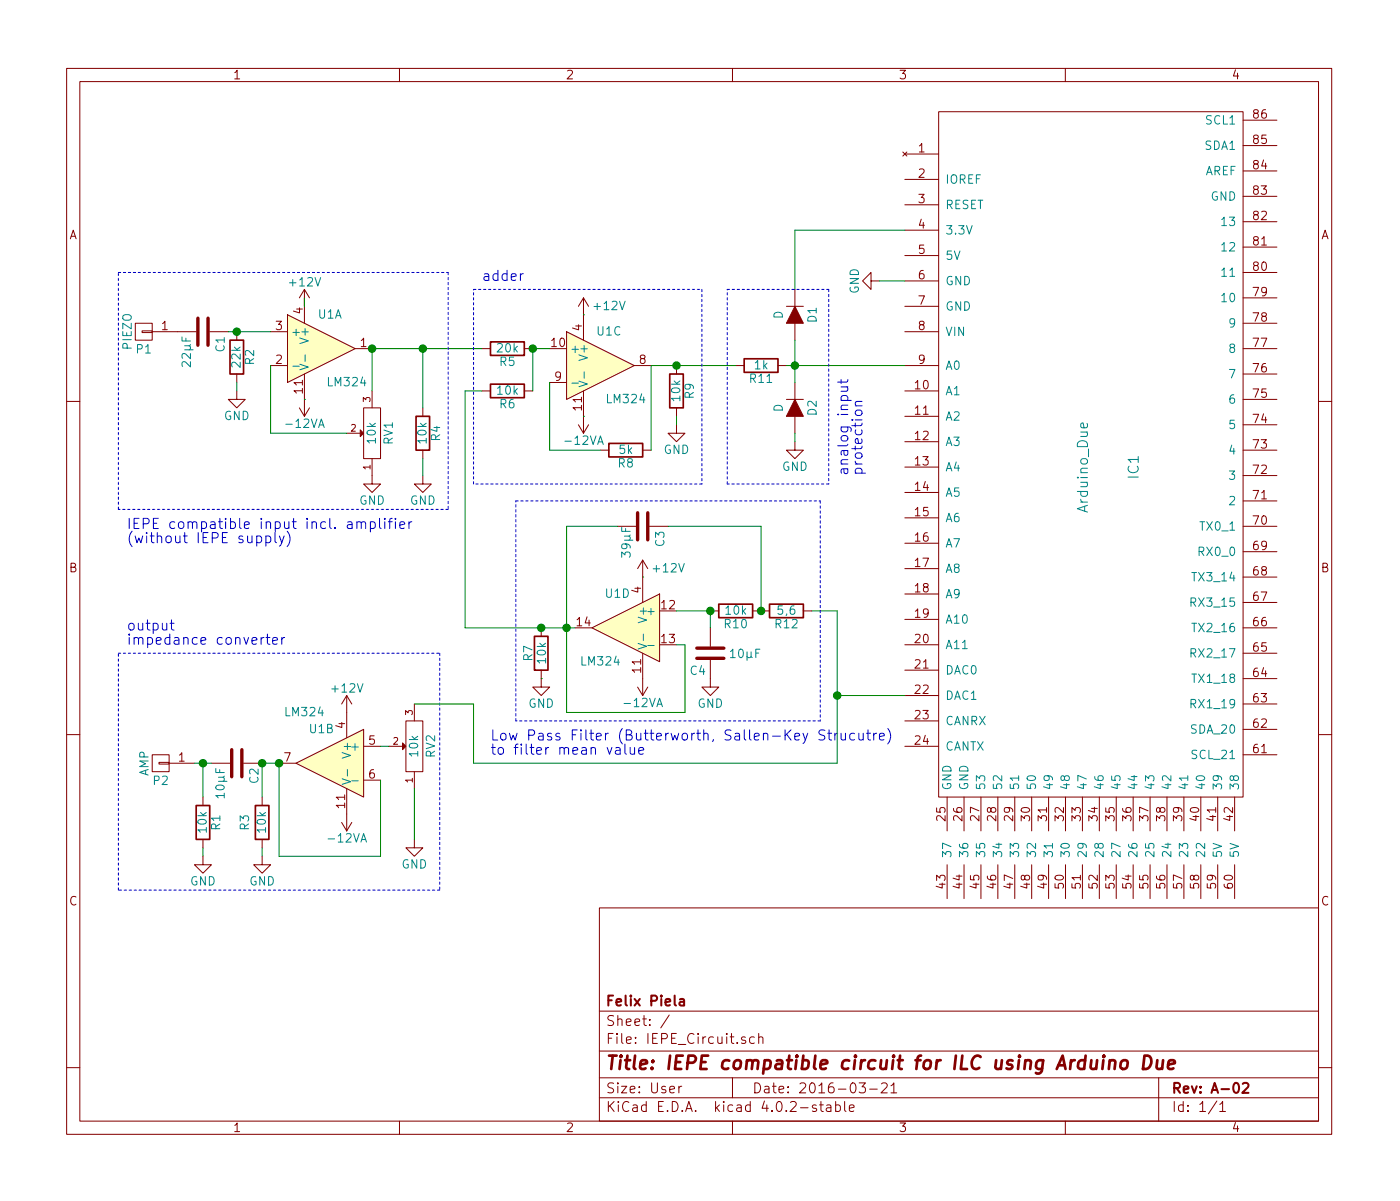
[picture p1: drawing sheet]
EESchema Schematic File Version 2
LIBS:power
LIBS:device
LIBS:transistors
LIBS:conn
LIBS:linear
LIBS:regul
LIBS:74xx
LIBS:cmos4000
LIBS:adc-dac
LIBS:memory
LIBS:xilinx
LIBS:microcontrollers
LIBS:dsp
LIBS:microchip
LIBS:analog_switches
LIBS:motorola
LIBS:texas
LIBS:intel
LIBS:audio
LIBS:interface
LIBS:digital-audio
LIBS:philips
LIBS:display
LIBS:cypress
LIBS:siliconi
LIBS:opto
LIBS:atmel
LIBS:contrib
LIBS:valves
LIBS:Arduino
LIBS:IEPE_Circuit-cache
EELAYER 25 0
EELAYER END
$Descr User 8268 7087
encoding utf-8
Sheet 1 1
Title "IEPE compatible circuit for ILC using Arduino Due"
Date "2016-03-21"
Rev "A-02"
Comp "Felix Piela"
Comment1 ""
Comment2 ""
Comment3 ""
Comment4 ""
$EndDescr
$Comp
L Arduino_Due IC1
U 1 1
P 6450 2800
F 0 "IC1" H 6400 3050 60  0000 C CNN
F 1 "Arduino_Due" H 6400 2750 60  0000 C CNN
F 2 "" H 6400 2500 60  0000 C CNN
F 3 "" H 6400 2500 60  0000 C CNN
	1    6450 2800
	0    1    1    0   
$EndComp
$Comp
L CONN_01X01 P1
U 1 1
P 850 1950
F 0 "P1" H 850 2050 50  0000 C CNN
F 1 "PIEZO" V 950 1950 50  0000 C CNN
F 2 "" H 850 1950 50  0000 C CNN
F 3 "" H 850 1950 50  0000 C CNN
	1    850  1950
	-1   0    0    1   
$EndComp
$Comp
L C C1
U 1 1
P 1200 1950
F 0 "C1" H 1225 2050 50  0000 L CNN
F 1 "22µF" H 1225 1850 50  0000 L CNN
F 2 "" H 1238 1800 50  0000 C CNN
F 3 "" H 1200 1950 50  0000 C CNN
	1    1200 1950
	0    1    1    0   
$EndComp
$Comp
L R R2
U 1 1
P 1400 2100
F 0 "R2" V 1480 2100 50  0000 C CNN
F 1 "22k" V 1400 2100 50  0000 C CNN
F 2 "" V 1330 2100 50  0000 C CNN
F 3 "" H 1400 2100 50  0000 C CNN
	1    1400 2100
	1    0    0    -1  
$EndComp
$Comp
L GND #PWR2
U 1 1
P 1400 2300
F 0 "#PWR2" H 1400 2050 50  0001 C CNN
F 1 "GND" H 1400 2150 50  0000 C CNN
F 2 "" H 1400 2300 50  0000 C CNN
F 3 "" H 1400 2300 50  0000 C CNN
	1    1400 2300
	1    0    0    -1  
$EndComp
$Comp
L POT RV1
U 1 1
P 2200 2550
F 0 "RV1" H 2200 2450 50  0000 C CNN
F 1 "10k" H 2200 2550 50  0000 C CNN
F 2 "" H 2200 2550 50  0000 C CNN
F 3 "" H 2200 2550 50  0000 C CNN
	1    2200 2550
	0    -1   -1   0   
$EndComp
$Comp
L LM324 U1
U 1 1
P 1900 2050
F 0 "U1" H 1950 2250 50  0000 C CNN
F 1 "LM324" H 2050 1850 50  0000 C CNN
F 2 "" H 1850 2150 50  0000 C CNN
F 3 "" H 1950 2250 50  0000 C CNN
	1    1900 2050
	1    0    0    -1  
$EndComp
$Comp
L -12VA #PWR5
U 1 1
P 1800 2350
F 0 "#PWR5" H 1800 2200 50  0001 C CNN
F 1 "-12VA" H 1800 2490 50  0000 C CNN
F 2 "" H 1800 2350 50  0000 C CNN
F 3 "" H 1800 2350 50  0000 C CNN
	1    1800 2350
	-1   0    0    1   
$EndComp
$Comp
L +12V #PWR4
U 1 1
P 1800 1800
F 0 "#PWR4" H 1800 1650 50  0001 C CNN
F 1 "+12V" H 1800 1940 50  0000 C CNN
F 2 "" H 1800 1800 50  0000 C CNN
F 3 "" H 1800 1800 50  0000 C CNN
	1    1800 1800
	1    0    0    -1  
$EndComp
$Comp
L R R4
U 1 1
P 2500 2550
F 0 "R4" V 2580 2550 50  0000 C CNN
F 1 "10k" V 2500 2550 50  0000 C CNN
F 2 "" V 2430 2550 50  0000 C CNN
F 3 "" H 2500 2550 50  0000 C CNN
	1    2500 2550
	1    0    0    -1  
$EndComp
$Comp
L GND #PWR10
U 1 1
P 2500 2800
F 0 "#PWR10" H 2500 2550 50  0001 C CNN
F 1 "GND" H 2500 2650 50  0000 C CNN
F 2 "" H 2500 2800 50  0000 C CNN
F 3 "" H 2500 2800 50  0000 C CNN
	1    2500 2800
	1    0    0    -1  
$EndComp
$Comp
L GND #PWR8
U 1 1
P 2200 2800
F 0 "#PWR8" H 2200 2550 50  0001 C CNN
F 1 "GND" H 2200 2650 50  0000 C CNN
F 2 "" H 2200 2800 50  0000 C CNN
F 3 "" H 2200 2800 50  0000 C CNN
	1    2200 2800
	1    0    0    -1  
$EndComp
$Comp
L R R5
U 1 1
P 3000 2050
F 0 "R5" V 3080 2050 50  0000 C CNN
F 1 "20k" V 3000 2050 50  0000 C CNN
F 2 "" V 2930 2050 50  0000 C CNN
F 3 "" H 3000 2050 50  0000 C CNN
	1    3000 2050
	0    1    1    0   
$EndComp
$Comp
L LM324 U1
U 3 1
P 3550 2150
F 0 "U1" H 3600 2350 50  0000 C CNN
F 1 "LM324" H 3700 1950 50  0000 C CNN
F 2 "" H 3500 2250 50  0000 C CNN
F 3 "" H 3600 2350 50  0000 C CNN
	3    3550 2150
	1    0    0    -1  
$EndComp
$Comp
L R R8
U 1 1
P 3700 2650
F 0 "R8" V 3780 2650 50  0000 C CNN
F 1 "5k" V 3700 2650 50  0000 C CNN
F 2 "" V 3630 2650 50  0000 C CNN
F 3 "" H 3700 2650 50  0000 C CNN
	1    3700 2650
	0    1    1    0   
$EndComp
$Comp
L -12VA #PWR13
U 1 1
P 3450 2450
F 0 "#PWR13" H 3450 2300 50  0001 C CNN
F 1 "-12VA" H 3450 2590 50  0000 C CNN
F 2 "" H 3450 2450 50  0000 C CNN
F 3 "" H 3450 2450 50  0000 C CNN
	1    3450 2450
	-1   0    0    1   
$EndComp
$Comp
L +12V #PWR12
U 1 1
P 3450 1850
F 0 "#PWR12" H 3450 1700 50  0001 C CNN
F 1 "+12V" H 3600 1900 50  0000 C CNN
F 2 "" H 3450 1850 50  0000 C CNN
F 3 "" H 3450 1850 50  0000 C CNN
	1    3450 1850
	1    0    0    -1  
$EndComp
$Comp
L R R9
U 1 1
P 4000 2300
F 0 "R9" V 4080 2300 50  0000 C CNN
F 1 "10k" V 4000 2300 50  0000 C CNN
F 2 "" V 3930 2300 50  0000 C CNN
F 3 "" H 4000 2300 50  0000 C CNN
	1    4000 2300
	1    0    0    -1  
$EndComp
$Comp
L GND #PWR16
U 1 1
P 4000 2500
F 0 "#PWR16" H 4000 2250 50  0001 C CNN
F 1 "GND" H 4000 2350 50  0000 C CNN
F 2 "" H 4000 2500 50  0000 C CNN
F 3 "" H 4000 2500 50  0000 C CNN
	1    4000 2500
	1    0    0    -1  
$EndComp
$Comp
L R R11
U 1 1
P 4500 2150
F 0 "R11" V 4580 2150 50  0000 C CNN
F 1 "1k" V 4500 2150 50  0000 C CNN
F 2 "" V 4430 2150 50  0000 C CNN
F 3 "" H 4500 2150 50  0000 C CNN
	1    4500 2150
	0    1    1    0   
$EndComp
$Comp
L D D1
U 1 1
P 4700 1850
F 0 "D1" H 4700 1950 50  0000 C CNN
F 1 "D" H 4700 1750 50  0000 C CNN
F 2 "" H 4700 1850 50  0000 C CNN
F 3 "" H 4700 1850 50  0000 C CNN
	1    4700 1850
	0    1    1    0   
$EndComp
$Comp
L D D2
U 1 1
P 4700 2400
F 0 "D2" H 4700 2500 50  0000 C CNN
F 1 "D" H 4700 2300 50  0000 C CNN
F 2 "" H 4700 2400 50  0000 C CNN
F 3 "" H 4700 2400 50  0000 C CNN
	1    4700 2400
	0    1    1    0   
$EndComp
$Comp
L GND #PWR18
U 1 1
P 4700 2600
F 0 "#PWR18" H 4700 2350 50  0001 C CNN
F 1 "GND" H 4700 2450 50  0000 C CNN
F 2 "" H 4700 2600 50  0000 C CNN
F 3 "" H 4700 2600 50  0000 C CNN
	1    4700 2600
	1    0    0    -1  
$EndComp
$Comp
L R R6
U 1 1
P 3000 2300
F 0 "R6" V 3080 2300 50  0000 C CNN
F 1 "10k" V 3000 2300 50  0000 C CNN
F 2 "" V 2930 2300 50  0000 C CNN
F 3 "" H 3000 2300 50  0000 C CNN
	1    3000 2300
	0    1    1    0   
$EndComp
Wire Wire Line
	1350 1950 1400 1950
Wire Wire Line
	1400 1950 1600 1950
Wire Wire Line
	1400 2250 1400 2300
Connection ~ 1400 1950
Wire Wire Line
	1600 2150 1600 2550
Wire Wire Line
	1600 2550 2050 2550
Wire Wire Line
	1800 2350 1800 2350
Wire Wire Line
	1800 1800 1800 1750
Wire Wire Line
	2200 2050 2500 2050
Wire Wire Line
	2500 2050 2850 2050
Wire Wire Line
	2200 2050 2200 2300
Wire Wire Line
	2500 2050 2500 2400
Connection ~ 2200 2050
Wire Wire Line
	2500 2700 2500 2800
Connection ~ 2500 2050
Wire Wire Line
	3150 2050 3250 2050
Wire Wire Line
	3850 2150 3850 2650
Wire Wire Line
	3250 2650 3550 2650
Wire Wire Line
	3250 2250 3250 2650
Wire Wire Line
	3450 1850 3450 1850
Wire Wire Line
	3450 2450 3450 2450
Wire Wire Line
	4000 2450 4000 2500
Connection ~ 4000 2150
Wire Wire Line
	4700 2550 4700 2600
Wire Wire Line
	4650 2150 4700 2150
Wire Wire Line
	4700 2150 5350 2150
Wire Wire Line
	4700 2000 4700 2150
Wire Wire Line
	4700 2150 4700 2250
Connection ~ 4700 2150
Wire Wire Line
	3150 2300 3150 2050
$Comp
L POT RV2
U 1 1
P 2450 4400
F 0 "RV2" H 2450 4300 50  0000 C CNN
F 1 "10k" H 2450 4400 50  0000 C CNN
F 2 "" H 2450 4400 50  0000 C CNN
F 3 "" H 2450 4400 50  0000 C CNN
	1    2450 4400
	0    -1   -1   0   
$EndComp
$Comp
L GND #PWR19
U 1 1
P 5200 1650
F 0 "#PWR19" H 5200 1400 50  0001 C CNN
F 1 "GND" H 5200 1500 50  0000 C CNN
F 2 "" H 5200 1650 50  0000 C CNN
F 3 "" H 5200 1650 50  0000 C CNN
	1    5200 1650
	0    1    1    0   
$EndComp
Wire Wire Line
	5200 1650 5350 1650
$Comp
L GND #PWR9
U 1 1
P 2450 4950
F 0 "#PWR9" H 2450 4700 50  0001 C CNN
F 1 "GND" H 2450 4800 50  0000 C CNN
F 2 "" H 2450 4950 50  0000 C CNN
F 3 "" H 2450 4950 50  0000 C CNN
	1    2450 4950
	1    0    0    -1  
$EndComp
$Comp
L LM324 U1
U 2 1
P 1950 4500
F 0 "U1" H 2000 4700 50  0000 C CNN
F 1 "LM324" H 2100 4800 50  0000 C CNN
F 2 "" H 1900 4600 50  0000 C CNN
F 3 "" H 2000 4700 50  0000 C CNN
	2    1950 4500
	-1   0    0    -1  
$EndComp
$Comp
L -12VA #PWR7
U 1 1
P 2050 4800
F 0 "#PWR7" H 2050 4650 50  0001 C CNN
F 1 "-12VA" H 2050 4940 50  0000 C CNN
F 2 "" H 2050 4800 50  0000 C CNN
F 3 "" H 2050 4800 50  0000 C CNN
	1    2050 4800
	-1   0    0    1   
$EndComp
$Comp
L +12V #PWR6
U 1 1
P 2050 4200
F 0 "#PWR6" H 2050 4050 50  0001 C CNN
F 1 "+12V" H 2050 4340 50  0000 C CNN
F 2 "" H 2050 4200 50  0000 C CNN
F 3 "" H 2050 4200 50  0000 C CNN
	1    2050 4200
	1    0    0    -1  
$EndComp
$Comp
L C C2
U 1 1
P 1400 4500
F 0 "C2" H 1425 4600 50  0000 L CNN
F 1 "10µF" H 1425 4400 50  0000 L CNN
F 2 "" H 1438 4350 50  0000 C CNN
F 3 "" H 1400 4500 50  0000 C CNN
	1    1400 4500
	0    1    1    0   
$EndComp
Wire Wire Line
	1550 4500 1550 4500
Wire Wire Line
	1550 4500 1650 4500
Wire Wire Line
	1650 4500 1650 4500
$Comp
L CONN_01X01 P2
U 1 1
P 950 4500
F 0 "P2" H 950 4600 50  0000 C CNN
F 1 "AMP" V 1050 4500 50  0000 C CNN
F 2 "" H 950 4500 50  0000 C CNN
F 3 "" H 950 4500 50  0000 C CNN
	1    950  4500
	-1   0    0    1   
$EndComp
Wire Wire Line
	1150 4500 1200 4500
Wire Wire Line
	1200 4500 1250 4500
$Comp
L R R1
U 1 1
P 1200 4850
F 0 "R1" V 1280 4850 50  0000 C CNN
F 1 "10k" V 1200 4850 50  0000 C CNN
F 2 "" V 1130 4850 50  0000 C CNN
F 3 "" H 1200 4850 50  0000 C CNN
	1    1200 4850
	1    0    0    -1  
$EndComp
$Comp
L R R3
U 1 1
P 1550 4850
F 0 "R3" V 1450 4850 50  0000 C CNN
F 1 "10k" V 1550 4850 50  0000 C CNN
F 2 "" V 1480 4850 50  0000 C CNN
F 3 "" H 1550 4850 50  0000 C CNN
	1    1550 4850
	1    0    0    -1  
$EndComp
Wire Wire Line
	1550 4700 1550 4500
Connection ~ 1550 4500
Wire Wire Line
	1200 4700 1200 4500
Connection ~ 1200 4500
$Comp
L GND #PWR3
U 1 1
P 1550 5050
F 0 "#PWR3" H 1550 4800 50  0001 C CNN
F 1 "GND" H 1550 4900 50  0000 C CNN
F 2 "" H 1550 5050 50  0000 C CNN
F 3 "" H 1550 5050 50  0000 C CNN
	1    1550 5050
	1    0    0    -1  
$EndComp
$Comp
L GND #PWR1
U 1 1
P 1200 5050
F 0 "#PWR1" H 1200 4800 50  0001 C CNN
F 1 "GND" H 1200 4900 50  0000 C CNN
F 2 "" H 1200 5050 50  0000 C CNN
F 3 "" H 1200 5050 50  0000 C CNN
	1    1200 5050
	1    0    0    -1  
$EndComp
Wire Wire Line
	1200 5000 1200 5050
Wire Wire Line
	1550 5000 1550 5050
$Comp
L R R12
U 1 1
P 4650 3600
F 0 "R12" V 4730 3600 50  0000 C CNN
F 1 "5,6" V 4650 3600 50  0000 C CNN
F 2 "" V 4580 3600 50  0000 C CNN
F 3 "" H 4650 3600 50  0000 C CNN
	1    4650 3600
	0    1    1    0   
$EndComp
$Comp
L LM324 U1
U 4 1
P 3700 3700
F 0 "U1" H 3750 3900 50  0000 C CNN
F 1 "LM324" H 3850 3500 50  0000 C CNN
F 2 "" H 3650 3800 50  0000 C CNN
F 3 "" H 3750 3900 50  0000 C CNN
	4    3700 3700
	-1   0    0    -1  
$EndComp
Wire Wire Line
	4500 3100 4500 3600
Wire Wire Line
	4000 3800 4050 3800
Wire Wire Line
	4050 3800 4050 4200
Wire Wire Line
	4050 4200 3350 4200
Wire Wire Line
	3350 4200 3350 3700
Wire Wire Line
	3350 3700 3350 3100
Wire Wire Line
	2750 3700 3200 3700
Wire Wire Line
	3200 3700 3350 3700
Wire Wire Line
	3350 3700 3400 3700
$Comp
L +12V #PWR14
U 1 1
P 3800 3400
F 0 "#PWR14" H 3800 3250 50  0001 C CNN
F 1 "+12V" H 3950 3450 50  0000 C CNN
F 2 "" H 3800 3400 50  0000 C CNN
F 3 "" H 3800 3400 50  0000 C CNN
	1    3800 3400
	1    0    0    -1  
$EndComp
$Comp
L -12VA #PWR15
U 1 1
P 3800 4000
F 0 "#PWR15" H 3800 3850 50  0001 C CNN
F 1 "-12VA" H 3800 4140 50  0000 C CNN
F 2 "" H 3800 4000 50  0000 C CNN
F 3 "" H 3800 4000 50  0000 C CNN
	1    3800 4000
	-1   0    0    1   
$EndComp
Wire Wire Line
	3800 3400 3800 3400
$Comp
L R R10
U 1 1
P 4350 3600
F 0 "R10" V 4430 3600 50  0000 C CNN
F 1 "10k" V 4350 3600 50  0000 C CNN
F 2 "" V 4280 3600 50  0000 C CNN
F 3 "" H 4350 3600 50  0000 C CNN
	1    4350 3600
	0    1    1    0   
$EndComp
Wire Wire Line
	4000 3600 4200 3600
$Comp
L C C3
U 1 1
P 3800 3100
F 0 "C3" H 3825 3200 50  0000 L CNN
F 1 "39µF" H 3800 3000 50  0000 L CNN
F 2 "" H 3838 2950 50  0000 C CNN
F 3 "" H 3800 3100 50  0000 C CNN
	1    3800 3100
	0    1    1    0   
$EndComp
Wire Wire Line
	3350 3100 3650 3100
Connection ~ 3350 3700
Wire Wire Line
	3950 3100 4500 3100
Connection ~ 4500 3600
$Comp
L R R7
U 1 1
P 3200 3850
F 0 "R7" V 3280 3850 50  0000 C CNN
F 1 "10k" V 3200 3850 50  0000 C CNN
F 2 "" V 3130 3850 50  0000 C CNN
F 3 "" H 3200 3850 50  0000 C CNN
	1    3200 3850
	-1   0    0    1   
$EndComp
$Comp
L GND #PWR11
U 1 1
P 3200 4000
F 0 "#PWR11" H 3200 3750 50  0001 C CNN
F 1 "GND" H 3200 3850 50  0000 C CNN
F 2 "" H 3200 4000 50  0000 C CNN
F 3 "" H 3200 4000 50  0000 C CNN
	1    3200 4000
	1    0    0    -1  
$EndComp
Wire Notes Line
	700  3850 2600 3850
Wire Notes Line
	2600 3850 2600 5250
Wire Notes Line
	2600 5250 700  5250
Wire Notes Line
	700  5250 700  3850
Text Notes 750  3800 0    60   ~ 0
output \nimpedance converter
Wire Notes Line
	700  1600 2650 1600
Wire Notes Line
	2650 1600 2650 3000
Wire Notes Line
	2650 3000 700  3000
Wire Notes Line
	700  3000 700  1600
Wire Wire Line
	4700 1700 4700 1350
Wire Wire Line
	4700 1350 5350 1350
Wire Notes Line
	4300 1700 4900 1700
Wire Notes Line
	4900 1700 4900 2850
Wire Notes Line
	4900 2850 4300 2850
Wire Notes Line
	4300 2850 4300 1700
Text Notes 5100 2800 1    60   ~ 0
analog input\nprotection
Wire Wire Line
	3850 2150 4000 2150
Wire Wire Line
	4000 2150 4350 2150
Connection ~ 3150 2050
Wire Notes Line
	2800 1700 4150 1700
Wire Notes Line
	4150 1700 4150 2850
Wire Notes Line
	4150 2850 2800 2850
Wire Notes Line
	2800 2850 2800 1700
Text Notes 2850 1650 0    60   ~ 0
adder
Wire Wire Line
	4800 3600 4950 3600
$Comp
L C C4
U 1 1
P 4200 3850
F 0 "C4" H 4225 3950 50  0000 L CNN
F 1 "10µF" H 3900 3850 50  0000 L CNN
F 2 "" H 4238 3700 50  0000 C CNN
F 3 "" H 4200 3850 50  0000 C CNN
	1    4200 3850
	-1   0    0    1   
$EndComp
$Comp
L GND #PWR17
U 1 1
P 4200 4000
F 0 "#PWR17" H 4200 3750 50  0001 C CNN
F 1 "GND" H 4200 3850 50  0000 C CNN
F 2 "" H 4200 4000 50  0000 C CNN
F 3 "" H 4200 4000 50  0000 C CNN
	1    4200 4000
	1    0    0    -1  
$EndComp
Wire Wire Line
	3200 4000 3200 4000
Wire Wire Line
	4200 3600 4200 3700
Connection ~ 4200 3600
Connection ~ 3200 3700
Wire Notes Line
	3050 2950 4850 2950
Wire Notes Line
	4850 2950 4850 4250
Wire Notes Line
	4850 4250 3050 4250
Wire Notes Line
	3050 4250 3050 2950
Text Notes 2900 4450 0    60   ~ 0
Low Pass Filter (Butterworth, Sallen-Key Strucutre)\nto filter mean value
Wire Wire Line
	2750 3700 2750 2300
Wire Wire Line
	2750 2300 2850 2300
Wire Wire Line
	4950 4500 2800 4500
Wire Wire Line
	4950 3600 4950 4100
Wire Wire Line
	4950 4100 4950 4500
Wire Wire Line
	4950 4100 5350 4100
Connection ~ 4950 4100
Text Notes 750  3200 0    60   ~ 0
IEPE compatible input incl. amplifier\n(without IEPE supply)
Wire Wire Line
	2250 4400 2300 4400
Wire Wire Line
	2800 4500 2800 4150
Wire Wire Line
	2800 4150 2450 4150
Wire Wire Line
	2450 4650 2450 4950
Wire Wire Line
	2250 4600 2250 5050
Wire Wire Line
	2250 5050 1650 5050
Wire Wire Line
	1650 5050 1650 4500
Connection ~ 1650 4500
$EndSCHEMATC
